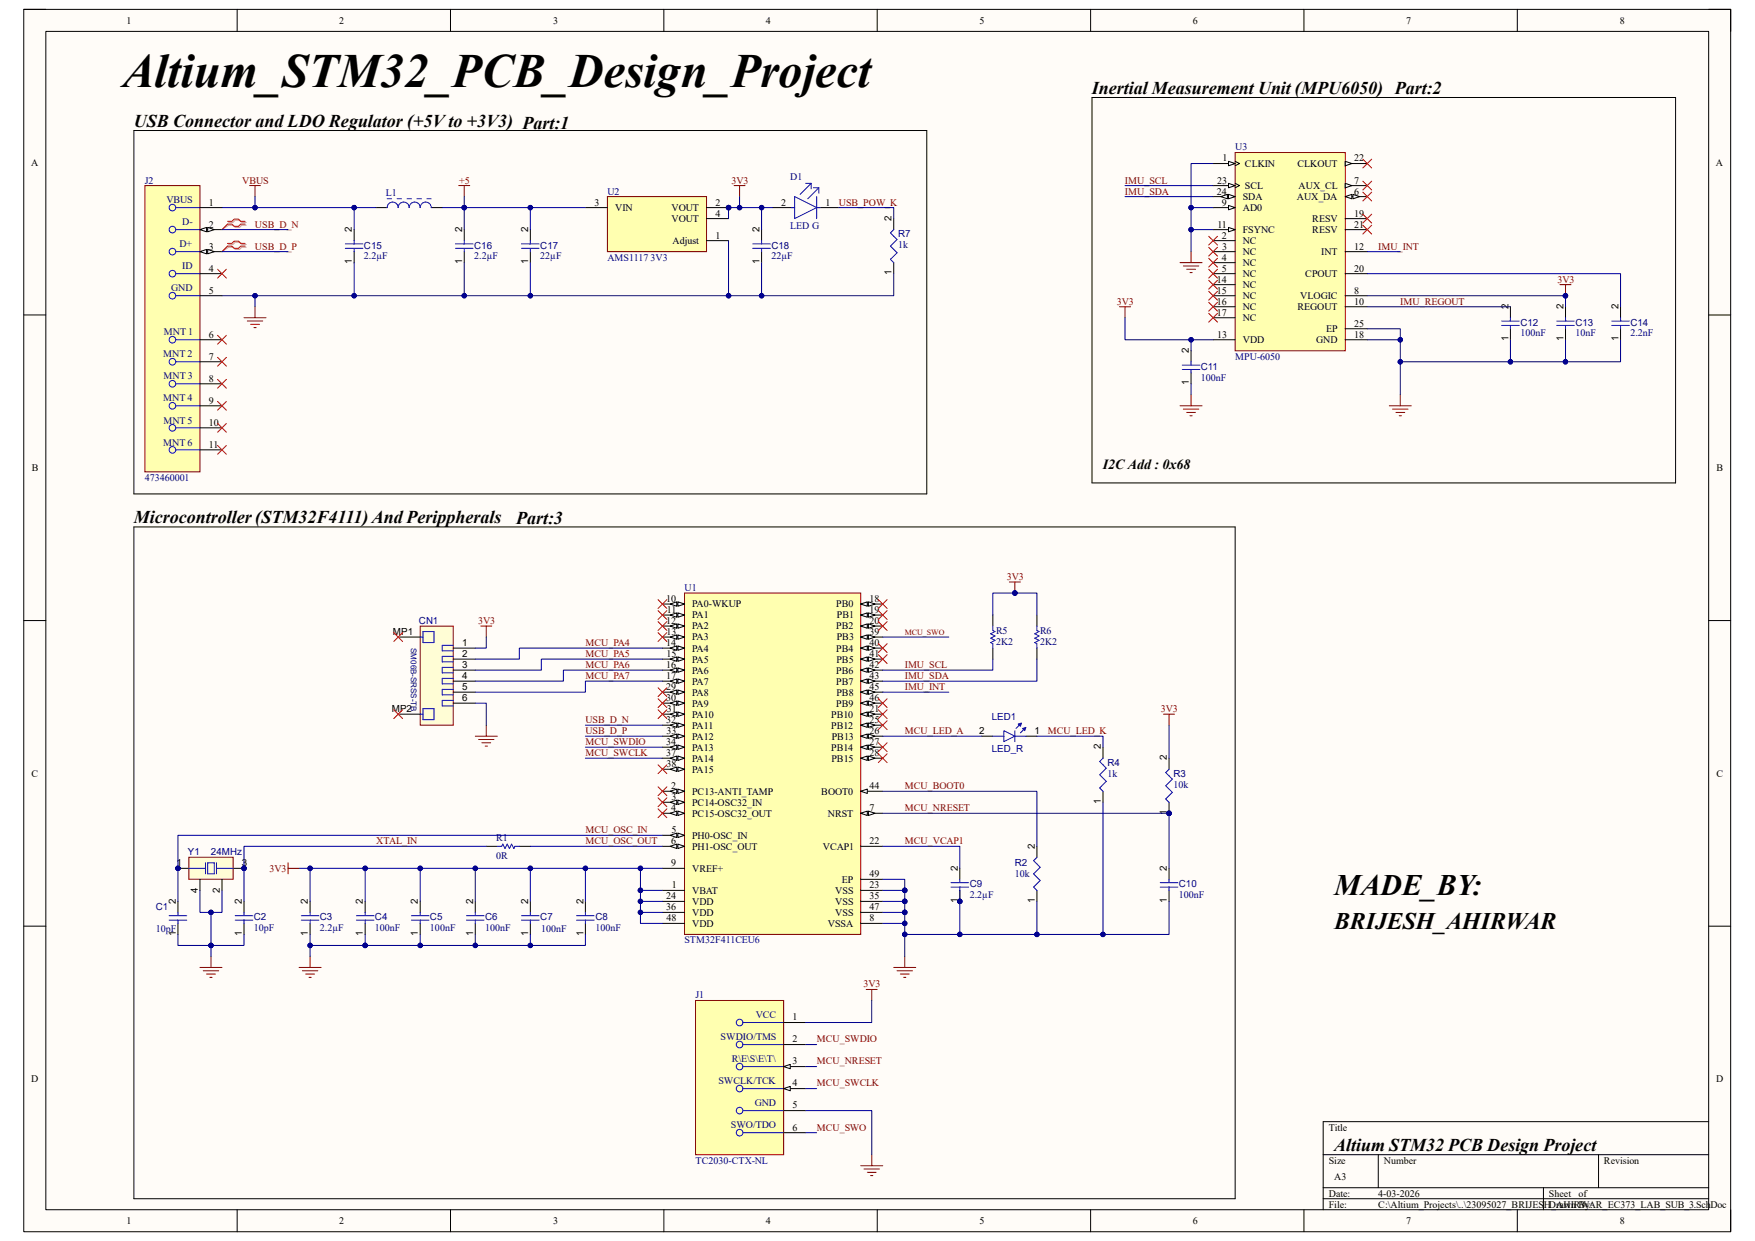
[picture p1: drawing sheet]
# Altium schematic sheet Schematic.SchDoc: Altium STM32 PCB Design Project
size A3; Date: 24 OCT 2025; Author: Brijesh Ahirwar; DrawnBy: BRIJESH AHIRWAR; Organization: IIT BHU VARANASI; Revision: A; SheetNumber: 1; SheetTotal: 1

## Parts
C1  value 10pF  [CAPC1608X90X40ML10T20]  (hidden comment: Capacitor 10 pF +/- 5% 50 V 0603)
C2  value 10pF  [CAPC1608X90X40ML10T20]  (hidden comment: Capacitor 10 pF +/- 5% 50 V 0603)
C3  value 2.2µF  [CAPC0603(1608)100_L]  (hidden comment: Capacitor 10µF +/-20% 10V 0603)
C4  value 100nF  [CAPC1005X56X25LL10T15]  (hidden comment: Capacitor 0.1 uF +/- 5% 16 V 0402)
C5  value 100nF  [CAPC1005X56X25LL10T15]  (hidden comment: Capacitor 0.1 uF +/- 5% 16 V 0402)
C6  value 100nF  [CAPC1005X56X25LL10T15]  (hidden comment: Capacitor 0.1 uF +/- 5% 16 V 0402)
C7  value 100nF  [CAPC1005X56X25LL10T15]  (hidden comment: Capacitor 0.1 uF +/- 5% 16 V 0402)
C8  value 100nF  [CAPC1005X56X25LL10T15]  (hidden comment: Capacitor 0.1 uF +/- 5% 16 V 0402)
C9  value 2.2µF  [CAPC0603(1608)100_L]  (hidden comment: Capacitor 10µF +/-20% 10V 0603)
C10  value 100nF  [CAPC1005X56X25LL10T15]  (hidden comment: Capacitor 0.1 uF +/- 5% 16 V 0402)
C11  value 100nF  [CAPC1005X56X25LL10T15]  (hidden comment: Capacitor 0.1 uF +/- 5% 16 V 0402)
C12  value 100nF  [CAPC1005X56X25LL10T15]  (hidden comment: Capacitor 0.1 uF +/- 5% 16 V 0402)
C13  value 10nF  [CAPC1005X56X25LL10T15]  (hidden comment: Capacitor 0.1 uF +/- 5% 16 V 0402)
C14  value 2.2nF  [CAPC1005X56X25LL10T15]  (hidden comment: Capacitor 0.1 uF +/- 5% 16 V 0402)
C15  value 2.2µF  [CAPC0603(1608)100_L]  (hidden comment: Capacitor 10µF +/-20% 10V 0603)
C16  value 2.2µF  [CAPC0603(1608)100_L]  (hidden comment: Capacitor 10µF +/-20% 10V 0603)
C17  value 22µF  [CAPC0603(1608)100_L]  (hidden comment: Capacitor 10µF +/-20% 10V 0603)
C18  value 22µF  [CAPC0603(1608)100_L]  (hidden comment: Capacitor 10µF +/-20% 10V 0603)
CN1  SM06B-SRSS-TB  [JST-SM06B-SRSS-TB_V]
D1  LED G  [FP-LG_Q396-MFG]
J1  TC2030-CTX-NL  [FP-TC2030-CTX-NL-MFG]
J2  473460001  [FP-473460001-MFG]
L1  BLM18AG121SN1D  [MURA-BLM18-F-H1-CHIP-2_V]  (value not drawn)
LED1  LED_R  [QTB-QBLP595_V]
R1  value 0R  [RESC1005X40X25ML05T10]  (hidden comment: Resistor 0R 0402 63 mW)
R2  value 10k  [RESC0402(1005)_L]  (hidden comment: Resistor 10K  +/-1 % 0402 63 mW)
R3  value 10k  [RESC0402(1005)_L]  (hidden comment: Resistor 10K  +/-1 % 0402 63 mW)
R4  value 1k  [RESC0402(1005)_L]  (hidden comment: Resistor 1K +/-5 % 0402 63 mW)
R5  2K2  [RESC0402(1005)_N]
R6  2K2  [RESC0402(1005)_N]
R7  value 1k  [RESC0402(1005)_L]  (hidden comment: Resistor 1K +/-5 % 0402 63 mW)
U1  STM32F411CEU6  [STM-UFQFPN48_L]
U2  AMS1117 3V3  [FP-ams1117-IPC_C]
U3  MPU-6050  [IS-QFN-24_V]
Y1  24MHz  [EPSON-FA-128_V]

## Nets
3V3: C3.2 C4.2 C5.2 C6.2 C7.2 C8.2 C11.2 C13.2 C18.2 CN1.1 D1.2(A) J1.1(VCC) R3.2 R5.2 R6.2 U1.1(VBAT) U1.9(VREF+) U1.24(VDD) U1.36(VDD) U1.48(VDD) U2.2(VOUT) U2.4(VOUT) U3.8(VLOGIC) U3.13(VDD)
+5: C16.2 C17.2 L1.2 U2.3(VIN)
GND: C1.1 C2.1 C3.1 C4.1 C5.1 C6.1 C7.1 C8.1 C9.1 C10.1 C11.1 C12.1 C13.1 C14.1 C15.1 C16.1 C17.1 C18.1 CN1.6 J1.5(GND) J2.5(GND) R2.1 R4.1 R7.1 U1.8(VSSA) U1.23(VSS) U1.35(VSS) U1.47(VSS) U1.49(EP) U2.1(Adjust) U3.1(CLKIN) U3.9(AD0) U3.11(FSYNC) U3.18(GND) U3.25(EP) Y1.2(NC) Y1.4(NC)
VBUS: C15.2 J2.1(VBUS) L1.1
IMU_INT: U1.45(PB8) U3.12(INT)
IMU_REGOUT: C12.2 U3.10(REGOUT)
IMU_SCL: R5.1 U1.42(PB6) U3.23(SCL)
IMU_SDA: R6.1 U1.43(PB7) U3.24(SDA)
MCU_BOOT0: R2.2 U1.44(BOOT0)
MCU_LED_A: LED1.2(A) U1.26(PB13)
MCU_LED_K: LED1.1(K) R4.2
MCU_NRESET: C10.2 J1.3(~{RESET}) R3.1 U1.7(NRST)
MCU_OSC_IN: C1.2 U1.5(PH0-OSC_IN) Y1.1(X1)
MCU_OSC_OUT: R1.2 U1.6(PH1-OSC_OUT)
MCU_PA4: CN1.2 U1.14(PA4)
MCU_PA5: CN1.3 U1.15(PA5)
MCU_PA6: CN1.4 U1.16(PA6)
MCU_PA7: CN1.5 U1.17(PA7)
MCU_SWCLK: J1.4(SWCLK/TCK) U1.37(PA14)
MCU_SWDIO: J1.2(SWDIO/TMS) U1.34(PA13)
MCU_SWO: J1.6(SWO/TDO) U1.39(PB3)
MCU_VCAP1: C9.2 U1.22(VCAP1)
USB_D_N: J2.2(D-) U1.32(PA11)
USB_D_P: J2.3(D+) U1.33(PA12)
USB_POW_K: D1.1(C) R7.2
XTAL_IN: C2.2 R1.1 Y1.3(X2)
NetC14_2: C14.2 U3.20(CPOUT)

Not connected (* = marked no-connect by the designer): CN1 MP1* MP2*; J2 4(ID)* 6(MNT_1)* 7(MNT_2)* 8(MNT_3)* 9(MNT_4)* 10(MNT_5)* 11(MNT_6)*; U1 2(PC13-ANTI_TAMP)* 3(PC14-OSC32_IN)* 4(PC15-OSC32_OUT)* 10(PA0-WKUP)* 11(PA1)* 12(PA2)* 13(PA3)* 18(PB0)* 19(PB1)* 20(PB2)* 21(PB10)* 25(PB12)* 27(PB14)* 28(PB15)* 29(PA8)* 30(PA9)* 31(PA10)* 38(PA15)* 40(PB4)* 41(PB5)* 46(PB9)*; U3 2(NC)* 3(NC)* 4(NC)* 5(NC)* 6(AUX_DA)* 7(AUX_CL)* 14(NC)* 15(NC)* 16(NC)* 17(NC)* 19(RESV)* 21(RESV)* 22(CLKOUT)*

## Layout directives
differential pair: USB_D_N, USB_D_P

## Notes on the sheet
- Altium_STM32_PCB_Design_Project
- Inertial Measurement Unit (MPU6050)
- Part:2
- USB Connector and LDO Regulator (+5V to +3V3)
- Part:1
- I2C Add : 0x68
- Microcontroller (STM32F4111) And Perippherals
- Part:3
- MADE_BY:
- BRIJESH_AHIRWAR
- Altium STM32 PCB Design Project
